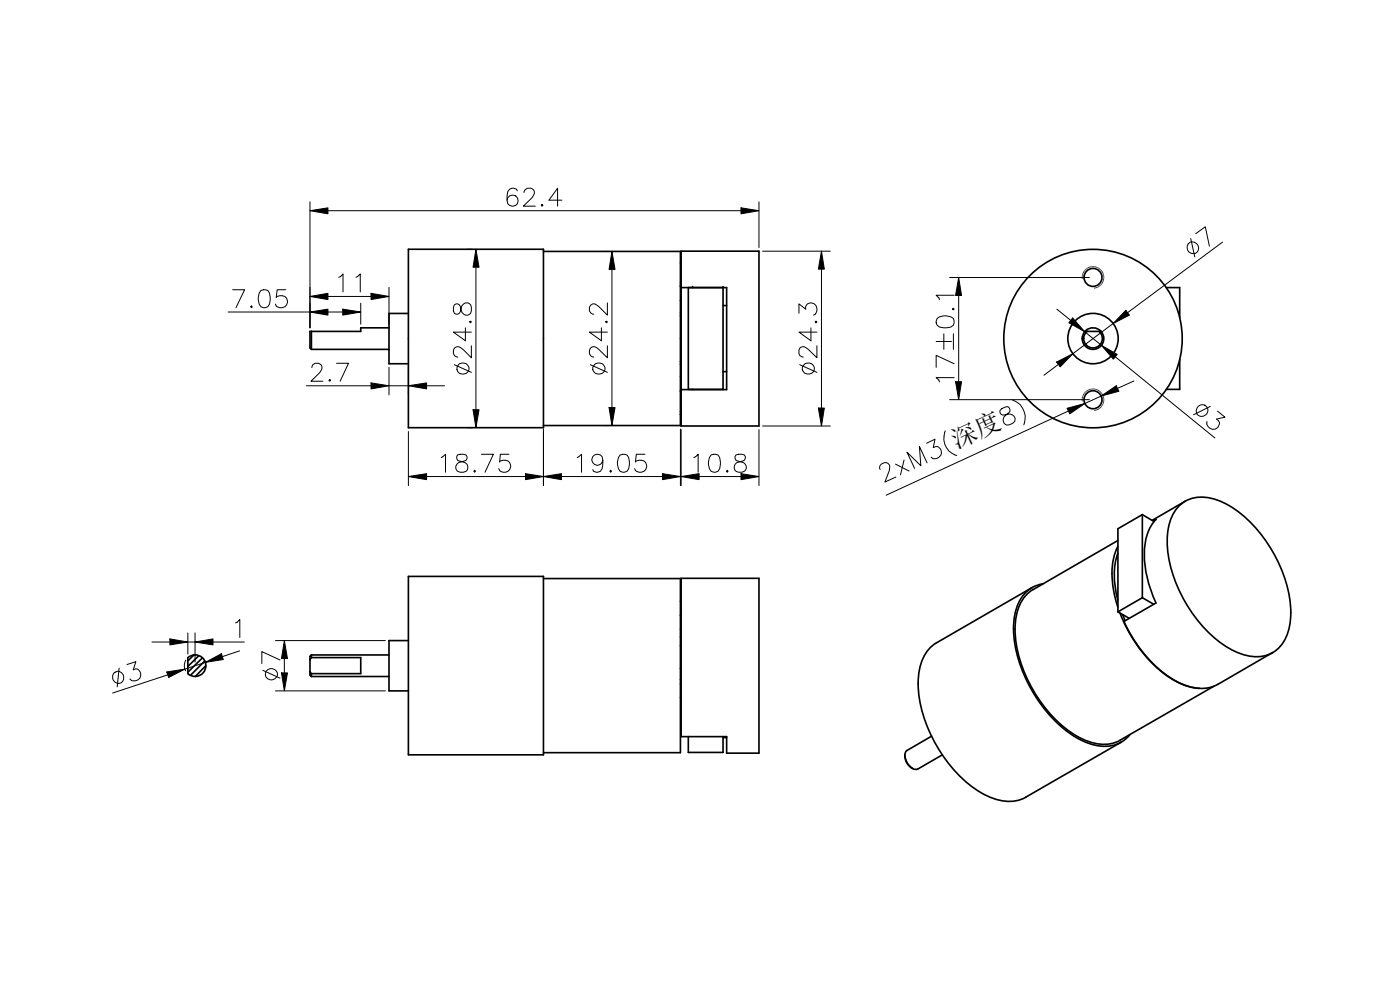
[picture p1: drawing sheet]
<svg xmlns="http://www.w3.org/2000/svg" width="297mm" height="210mm" viewBox="0 0 297 210" stroke-linecap="round" stroke-linejoin="round" font-family="sans-serif">
<g fill="none" stroke="#000" stroke-width=".35">
<path d="M86.6 52.9h28.7v37.8h-28.7zM115.3 53.3h29v37h-29M144.3 55.8h.2M144.5 53.3h16.5v37.1h-16.5zM66.1 70.3v3.8M66.1 74.1h16.4M82.5 69.5h-6v.8h-10.7v3.5l.3 .3M86.6 66.5h-4.1v10.7h4.1M144.3 79.9h.2M144.3 63.7h.2M144.3 60.9h.2M144.3 77.3h.2"/>
<path d="M144.3 66.4h.2M144.3 76.7h.2M144.3 67h.2M144.3 60.6h.2M144.3 60h.2M144.5 61h9.7v21.6h-9.7M146 61v21.6h7.4M153.4 64.8h.8M153.4 78.8h.8M153.4 61v21.6M229.6 71.8h.3M230.1 70.3h3.5"/>
<path d="M230.6 70.3l-.6 .8-.1 .7M233.1 70.3a1.98 1.98 0 0 1-.4 3.3 1.98 1.98 0 0 1-2.8-1.8M247.4 61h2.9v6.4M250.3 76.3v6.3h-2.9M144.3 82.8h.2M144.3 87.9h.2M144.3 83.1h.2M144.3 87.3h.2M146.9 82.6h.1M237.1 117.4a16.5 16.5 0 0 0 0 9.9M237.1 115.9a17 17 0 0 0 0 12.9M237.2 114.6l-18 10.5"/>
<path d="M242.3 109.2v17.6M242.3 109.2l2.5 1.4M242.3 109.2l-5.1 3v17.6M245.2 110.2a11.3 11.3 0 0 0-2.4 8.8 26.3 26.3 0 0 0 2.4 8.9M245.2 110.2l-.5 .3M249.8 107.7a7.5 7.5 0 0 1 8.9-1.5 25.9 25.9 0 0 1 12.5 13 22.2 22.2 0 0 1 2.3 14.1 7 7 0 0 1-9 5.7 21.9 21.9 0 0 1-12.1-9.7 26.4 26.4 0 0 1-4.7-15.9 10.2 10.2 0 0 1 2.1-5.7zM251.4 106.3l-7 4.1M39.9 139.5v3.4M39.9 139.5a2.29 2.29 0 0 1 3.1 .1 2.29 2.29 0 0 1 0 3.2 2.29 2.29 0 0 1-3.1 .1M41.1 138.9l-1.2 1.3M42.2 139.1l-2.3 2.3M42.9 139.5l-3 3.1"/>
<path d="M66.1 139.5l-.3 .4M66.1 139.5h10.4v3.4h-10.4v.6M66.1 138.9v.6M66.1 138.9l-.3 .3v4l.3 .3M66.1 138.9h16.4M86.6 122.3h28.7v37.8h-28.7zM86.6 135.9h-4.1v10.7h4.1M115.3 122.7h29v37h-29M144.3 127.6h.2M144.3 130.6h.2M144.3 130.4h.2M144.3 133.5h.2"/>
<path d="M144.3 135.1h.2M144.3 136.9h.2M144.5 122.7h16.5v37.1h-6.8v-3.5h-9.7zM198.7 136.3a8.7 8.7 0 0 0-3.9 7.5 28.5 28.5 0 0 0 7.3 19.2 19.7 19.7 0 0 0 10.2 6.8 7.5 7.5 0 0 0 5.3-.7l20.3-11.7M218.9 124.7l-20.2 11.6M218.9 124.6a8.7 8.7 0 0 0-3.8 7.5 28.5 28.5 0 0 0 7.3 19.2 19.7 19.7 0 0 0 10.1 6.8 7.5 7.5 0 0 0 5.4-.7M219.2 125a8.5 8.5 0 0 0-3.8 7.3 28.1 28.1 0 0 0 7.9 19.7 17.2 17.2 0 0 0 10.1 5.9 7.1 7.1 0 0 0 4.2-.9M221.2 123.8l-.9 .3-1.4 .5M237.2 129.8l2.3 1.4M237.6 130.1a28 28 0 0 0 12 14.5 11.7 11.7 0 0 0 4.8 1.4M238.2 130.4l.5 1.3M242.3 126.8l2.4 1.4"/>
<path d="M242.3 126.8l-5.1 3M245.2 127.9l-6.8 3.9a26.9 26.9 0 0 0 12.3 13.3 8.2 8.2 0 0 0 7.6 .1l11.7-6.8M43.5 140.2l-3.1 3M43.7 141.2l-2.3 2.3M65.8 142.5l.3 .4M66.1 143.5h16.4M144.3 145.1h.2M144.3 148h.2M144.3 144.2h.2M144.3 141.8h.2M146 156.3v3.3h7.4v-3.3M153.4 156.5h.8"/>
<path d="M192.4 159.2l-.2 .2a2.93 2.93 0 0 0 2.2 3.8l5.5-3.1M197.6 156.2l-5.2 3M239.7 155.8l-1 1.1-.8 .5M257.5 145.6l-19.9 11.4M191.9 160.2v.3M192 160.4l.4 1.4 .6 .8 .6 .4"/>
<circle cx="231.9" cy="58.8" r="1.91"/>
<circle cx="231.9" cy="71.8" r="18.9"/>
<circle cx="231.9" cy="71.8" r="5.3"/>
<circle cx="231.9" cy="71.8" r="2.29"/>
<circle cx="231.9" cy="84.8" r="1.91"/>
</g>
<g fill="#000">
<circle cx="146.9" cy="61" r=".17"/>
<circle cx="153.4" cy="61" r=".17"/>
</g>
<!-- layer: Layer0000 -->
<path d="M229.6 59.1a2.29 2.29 0 0 1 2-2.5 2.29 2.29 0 0 1 2.5 2 2.29 2.29 0 0 1-1.9 2.5M229.6 85.1a2.29 2.29 0 0 1 2-2.6 2.29 2.29 0 0 1 2.5 2 2.29 2.29 0 0 1-1.9 2.6" fill="none" stroke="#00f" stroke-width=".21"/>
<g fill="none" stroke="#000" stroke-width=".21">
<path d="M65.8 44.7l3.8-.6v1.3zM65.8 42.8v26.7M69.6 44.7h87.6M99.1 52.9h1.1M101 52.9l.6 3.8h-1.2zM101 56.7v30.2M127.9 53.3h1.2M129.8 53.3l.7 3.8h-1.3zM129.8 57.1v29.4M157.2 44.1l3.8 .6-3.8 .7zM161 42.8v9.7M161.8 53.3h14.3"/>
<path d="M174.3 53.3l.6 3.8h-1.3zM174.3 57.1v29.5M201.4 58.9h29.7M203.4 58.9l.6 3.8h-1.3zM259.4 51.4l-20.2 14.9M48.4 66.2h17.4M65.8 62.9l3.8-.7v1.3zM65.8 66.2l3.8-.6v1.2zM69.6 62.9h9.1M69.6 66.2h3.1M72.7 65.6l3.8 .6-3.8 .6zM76.5 64.3v4.5"/>
<path d="M78.7 62.2l3.8 .7-3.8 .6zM82.5 61v7.8M82.5 77.9v5.9M86.6 77.9v5.9M203.4 62.7v18.3M224.2 76.8l3.4-1.8-2.7 2.8zM224.2 65.6l3 2.4M224.5 77.3l-3 2.3M227.6 67.5l2.5 2.9-3.4-1.9zM230.1 70.4l3.6 2.8M233.7 73.2l3.3 2-.8 1zM236.1 68.6l-8.5 6.4"/>
<path d="M236.6 75.7l21.1 17.2M238.8 65.8l.8 1-3.5 1.8zM65 81.8h13.7M78.7 81.2l3.8 .6-3.8 .7zM82.5 81.8h4.1M86.6 81.8l3.9-.6v1.3zM86.6 91.5v11.5M90.5 81.8h3.8M99.1 90.7h1.1M100.4 86.9h1.2l-.6 3.8zM115.3 91v12M127.9 90.3h1.2"/>
<path d="M129.2 86.5h1.3l-.7 3.8zM144.3 91v12M144.5 91.1v11.9M161 91.1v11.9M161.8 90.4h14.3M173.6 86.6h1.3l-.6 3.8zM201.4 84.8h29.7M202.7 81h1.3l-.6 3.8zM226.4 86.6l3.7-1-3.2 2.2zM226.7 87.2l-38.7 17.8M233.6 84l3.2-2.2 .6 1.2zM233.6 84l-3.5 1.6"/>
<path d="M240.6 80.8l-3.5 1.6M86.6 101.1l3.9-.6v1.2zM90.5 101.1h21M111.5 100.5l3.8 .6-3.8 .6zM115.3 101.1l3.8-.6v1.2zM119.1 101.1h21.4M140.5 100.5l3.8 .6-3.8 .6zM144.5 101.1l3.8-.6v1.2zM148.3 101.1h8.9M157.2 100.5l3.8 .6-3.8 .6zM32.2 136.2h3.8M36 135.5l3.9 .7-3.9 .6z"/>
<path d="M39.9 134.3v4.4M39.9 136.2h1.5M41.4 136.2l3.8-.7v1.3zM41.4 134.3v6.2M45.2 136.2h6.6M50.8 138.1l-3.6 1.2M58.4 135.9h23.4M60.3 135.9l.7 3.8h-1.3zM35.4 142.5l3.8-.6-3.4 1.8zM35.6 143.1l-11.7 3.9M39.4 140a2.29 2.29 0 0 0 0 2.3M43.6 140.5l3.4-1.8 .4 1.2z"/>
<path d="M43.6 140.5l-4.4 1.4M58.4 146.6h23.4M59.7 142.7h1.3l-.7 3.9z"/>
</g>
<g fill="#000">
<path d="M65.8 44.7l3.8-.6v1.3zM101 52.9l.6 3.8h-1.2zM129.8 53.3l.7 3.8h-1.3zM157.2 44.1l3.8 .6-3.8 .7zM174.3 53.3l.6 3.8h-1.3zM203.4 58.9l.6 3.8h-1.3zM65.8 62.9l3.8-.7v1.3zM65.8 66.2l3.8-.6v1.2zM72.7 65.6l3.8 .6-3.8 .6zM78.7 62.2l3.8 .7-3.8 .6zM224.2 76.8l3.4-1.8-2.7 2.8zM227.6 67.5l2.5 2.9-3.4-1.9z"/>
<path d="M233.7 73.2l3.3 2-.8 1zM238.8 65.8l.8 1-3.5 1.8zM78.7 81.2l3.8 .6-3.8 .7zM86.6 81.8l3.9-.6v1.3zM100.4 86.9h1.2l-.6 3.8zM129.2 86.5h1.3l-.7 3.8zM173.6 86.6h1.3l-.6 3.8zM202.7 81h1.3l-.6 3.8zM226.4 86.6l3.7-1-3.2 2.2zM233.6 84l3.2-2.2 .6 1.2zM86.6 101.1l3.9-.6v1.2zM111.5 100.5l3.8 .6-3.8 .6z"/>
<path d="M115.3 101.1l3.8-.6v1.2zM140.5 100.5l3.8 .6-3.8 .6zM144.5 101.1l3.8-.6v1.2zM157.2 100.5l3.8 .6-3.8 .6zM36 135.5l3.9 .7-3.9 .6zM41.4 136.2l3.8-.7v1.3zM43.6 140.5l3.4-1.8 .4 1.2zM60.3 135.9l.7 3.8h-1.3zM35.4 142.5l3.8-.6-3.4 1.8zM59.7 142.7h1.3l-.7 3.9z"/>
</g>
<text font-size="5.5" x="202.9" y="95.3" transform="rotate(-25 202.9 95.3)">深度</text>
<g font-size="5.3">
<text x="106.9" y="43.7">62.4</text>
<text x="252.8" y="55.1" transform="rotate(-37 252.8 55.1)">Ø7</text>
<text x="48.8" y="65.3">7.05</text>
<text x="70.8" y="61.9">11</text>
<text x="65.4" y="80.9">2.7</text>
<text x="100" y="79.9" transform="rotate(-90 100 79.9)">Ø24.8</text>
<text x="128.9" y="79.9" transform="rotate(-90 128.9 79.9)">Ø24.2</text>
<text x="173.3" y="79.9" transform="rotate(-90 173.3 79.9)">Ø24.3</text>
<text x="202.4" y="82.1" transform="rotate(-90 202.4 82.1)">17±0.1</text>
<text x="252.5" y="87.4" transform="rotate(39 252.5 87.4)">Ø3</text>
<text x="212.8" y="90.7" transform="rotate(-25 212.8 90.7)">8)</text>
<text x="92.5" y="100.2">18.75</text>
<text x="121.4" y="100.2">19.05</text>
<text x="146.1" y="100.2">10.8</text>
<text x="187.3" y="102.5" transform="rotate(-25 187.3 102.5)">2xM3(</text>
<text x="48.9" y="135.2">1</text>
<text x="24" y="145.9" transform="rotate(-18 24 145.9)">Ø3</text>
<text x="59.4" y="144.7" transform="rotate(-90 59.4 144.7)">Ø7</text>
</g>
</svg>
